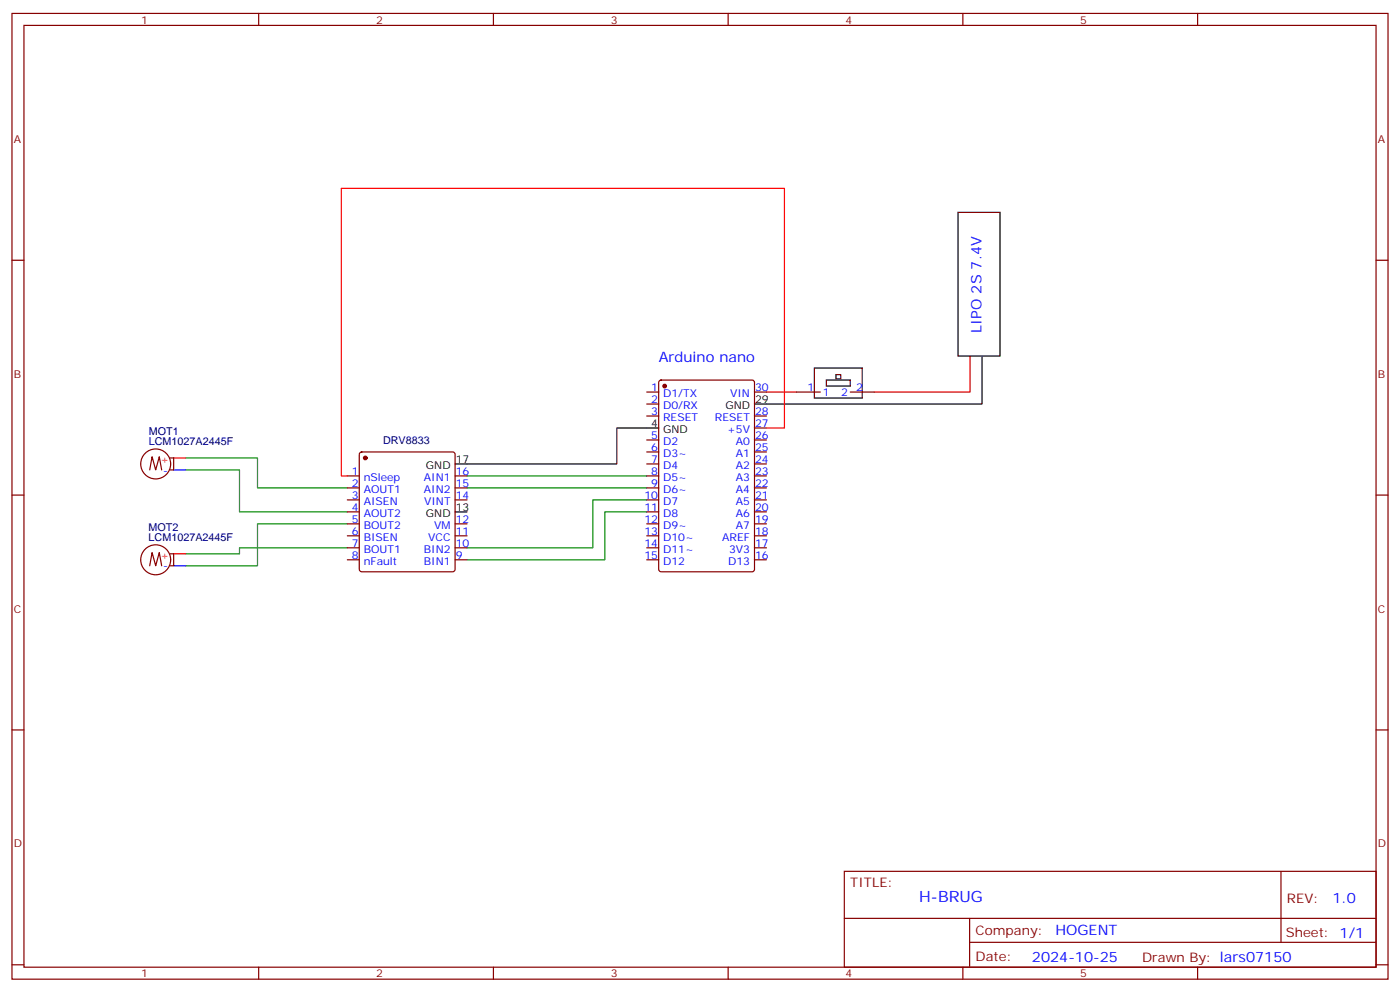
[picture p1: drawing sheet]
<svg xmlns="http://www.w3.org/2000/svg" width="412mm" height="292mm" viewBox="0 0 412 292" stroke-linecap="round" stroke-linejoin="round" font-family="sans-serif">
<g fill="none" stroke="#870000" stroke-width=".35">
<path d="M3.5 4h405.4v284.3h-405.4zM7.1 7.5h398.2v277.3h-398.2zM76.2 4v3.5M145.3 4v3.5M214.5 4v3.5M283.6 4v3.5M352.8 4v3.5M3.5 76.6h3.6M405.3 76.6h3.6M190.5 115.4h3.5M190.5 119h3.5M194.3 112.1l.4-.2h26.8l.7 .4v55.3l-.4 .7h-27.1l-.6-.4-.1-55.3z"/>
<path d="M222.2 115.4h3.6M234.6 115.4h7.1M250.5 115.4h7M44.1 138.4l.7-3.9 1.1 3.9 1-3.9 .7 3.9M50.1 134.8h1.1v3.6h-1.1M106.1 133.3l.4-.2h26.8l.5 .2 .3 .5v33.8l-.3 .5-.5 .2h-26.8l-.5-.2-.2-.5v-33.8zM190.5 122.5h3.5M190.5 129.5h3.5M190.5 133.1h3.5M190.5 136.6h3.5M222.2 122.5h3.6M222.2 126h3.6"/>
<path d="M222.2 129.5h3.6M222.2 133.1h3.6M222.2 136.6h3.6M3.5 145.8h3.6M102.3 140.1h3.5M102.3 143.7h3.5M102.3 147.2h3.5M102.3 150.7h3.5M102.3 154.2h3.5M102.3 157.8h3.5M134.1 140.1h3.5M134.1 143.7h3.5"/>
<path d="M134.1 147.2h3.5M134.1 154.2h3.5M134.1 157.8h3.5M190.5 140.1h3.5M190.5 143.7h3.5M190.5 147.2h3.5M190.5 150.7h3.5M190.5 154.2h3.5M190.5 157.8h3.5M222.2 140.1h3.6M222.2 143.7h3.6M222.2 147.2h3.6"/>
<path d="M222.2 150.7h3.6M222.2 154.2h3.6M222.2 157.8h3.6M405.3 145.8h3.6M44.1 166.6l.7-3.9 1.1 3.9 1-3.9 .7 3.9M50.1 163.1h1.1v3.5h-1.1M102.3 161.3h3.5M102.3 164.8h3.5M134.1 161.3h3.5M134.1 164.8h3.5M190.5 161.3h3.5M190.5 164.8h3.5"/>
<path d="M222.2 161.3h3.6M222.2 164.8h3.6M3.5 214.9h3.6M405.3 214.9h3.6M248.7 256.5h156.6v28.3h-156.6zM377.3 256.6v20.8M248.7 270.4h156.5M285.6 277.4h119.6M285.6 270.4v14.1M3.5 284.1h3.6M76.2 284.8v3.5M145.3 284.8v3.5"/>
<path d="M214.5 284.8v3.5M283.6 284.8v3.5M352.8 284.8v3.5M405.3 284.1h3.6"/>
<circle cx="45.9" cy="136.6" r="4.4"/>
<circle cx="45.9" cy="164.8" r="4.4"/>
</g>
<path d="M225.8 115.4h8.8M285.8 104.8v10.6h-28.3" fill="none" stroke="#c00" stroke-width=".35"/>
<path d="M282.2 62.5h12.4v42.3h-12.4zM239.9 108.4h14.1v8.8h-14.1zM243.4 111.9h7.1v1.8h-7.1zM246.2 110.3h1.4v1.2h-1.4zM289.3 104.8v14.2h-67.1M194 126h-12.3v10.6h-47.6M134.1 150.7h3.5" fill="none" stroke="#000" stroke-width=".35"/>
<path d="M54.7 138.4h15.9v12.3h31.7M54.7 134.8h21.1v8.9h26.5M102.3 154.2h-26.5v12.4h-21.1M137.6 143.7h52.9M137.6 140.1h52.9M190.5 150.7h-12.3v14.1h-40.6M190.5 147.2h-15.9v14.1h-37M102.3 161.3h-31.7v1.8h-15.9" fill="none" stroke="#008700" stroke-width=".35"/>
<path d="M51.2 138.4h3.5M51.2 166.6h3.5" fill="none" stroke="#00f" stroke-width=".35"/>
<path d="M51.2 134.8h3.5M225.8 126h5.3v-70.5h-130.6v84.6h1.8M51.2 163.1h3.5" fill="none" stroke="#f00" stroke-width=".35"/>
<g fill="#870000" stroke="#870000" stroke-width=".35">
<circle cx="107.6" cy="134.8" r=".53"/>
<circle cx="195.8" cy="113.7" r=".53"/>
</g>
<text font-size="4.6" fill="#00f" x="270.8" y="265.6">H-BRUG</text>
<g font-size="4.2" fill="#00f">
<text x="289.1" y="97.9" transform="rotate(-90 289.1 97.9)">LIPO 2S 7.4V</text>
<text x="194" y="106.6">Arduino nano</text>
<text x="392.5" y="265.8">1.0</text>
<text x="310.9" y="275.4">HOGENT</text>
<text x="304" y="283.2">2024-10-25</text>
</g>
<g font-size="3.9" fill="#800">
<text x="250.5" y="261.1">TITLE:</text>
<text x="379.1" y="265.8">REV:</text>
<text x="287.4" y="275.3">Company:</text>
<text x="378.7" y="275.9">Sheet: 1/1</text>
<text x="287.4" y="283">Date:</text>
<text x="336.4" y="283.1">Drawn By: lars07150</text>
</g>
<g font-size="3.2" fill="#800">
<text x="41.6" y="6.9">1</text>
<text x="110.8" y="6.9">2</text>
<text x="179.9" y="6.9">3</text>
<text x="249.1" y="6.9">4</text>
<text x="318.2" y="6.9">5</text>
<text x="4.1" y="42.1">A</text>
<text x="405.9" y="42.1">A</text>
<text x="4.1" y="111.2">B</text>
<text x="405.9" y="111.2">B</text>
<text x="4.1" y="180.3">C</text>
<text x="405.9" y="180.3">C</text>
<text x="4.1" y="249.5">D</text>
<text x="405.9" y="249.5">D</text>
<text x="41.6" y="287.8">1</text>
<text x="110.8" y="287.8">2</text>
<text x="179.9" y="287.8">3</text>
<text x="249.1" y="287.8">4</text>
<text x="318.2" y="287.8">5</text>
</g>
<g font-size="3.2" fill="#00f">
<text x="191.8" y="118.6">2</text>
<text x="191.8" y="115.1">1</text>
<text x="195.3" y="116.8">D1/TX</text>
<text x="215.1" y="116.8">VIN</text>
<text x="222.4" y="115.1">30</text>
<text x="237.9" y="115.1">1</text>
<text x="242.4" y="116.5">1</text>
<text x="247.7" y="116.5">2</text>
<text x="252.2" y="115.1">2</text>
<text x="191.8" y="122.1">3</text>
<text x="195.3" y="123.9">RESET</text>
<text x="195.3" y="120.4">D0/RX</text>
<text x="210.6" y="123.9">RESET</text>
<text x="222.4" y="122.1">28</text>
<text x="222.4" y="125.7">27</text>
<text x="191.8" y="129.2">5</text>
<text x="195.3" y="131">D2</text>
<text x="214.2" y="127.4">+5V</text>
<text x="216.8" y="131">A0</text>
<text x="222.4" y="129.2">26</text>
<text x="191.8" y="136.2">7</text>
<text x="191.8" y="132.7">6</text>
<text x="195.3" y="134.5">D3~</text>
<text x="216.8" y="134.5">A1</text>
<text x="222.4" y="132.7">25</text>
<text x="222.4" y="136.2">24</text>
<text x="48.1" y="139.4">-</text>
<text x="103.6" y="139.8">1</text>
<text x="103.6" y="143.3">2</text>
<text x="107.1" y="141.5">nSleep</text>
<text x="124.9" y="141.5">AIN1</text>
<text x="134.2" y="143.3">15</text>
<text x="134.2" y="139.8">16</text>
<text x="191.8" y="143.3">9</text>
<text x="191.8" y="139.8">8</text>
<text x="195.3" y="141.5">D5~</text>
<text x="195.3" y="138">D4</text>
<text x="216.8" y="138">A2</text>
<text x="216.8" y="141.5">A3</text>
<text x="222.4" y="139.8">23</text>
<text x="222.4" y="143.3">22</text>
<text x="103.6" y="146.8">3</text>
<text x="107.1" y="145.1">AOUT1</text>
<text x="107.1" y="148.6">AISEN</text>
<text x="124.9" y="145.1">AIN2</text>
<text x="124.9" y="148.6">VINT</text>
<text x="134.2" y="146.8">14</text>
<text x="189.8" y="146.8">10</text>
<text x="195.3" y="148.6">D7</text>
<text x="195.3" y="145.1">D6~</text>
<text x="216.8" y="145.1">A4</text>
<text x="216.8" y="148.6">A5</text>
<text x="222.4" y="146.8">21</text>
<text x="103.6" y="150.4">4</text>
<text x="103.6" y="153.9">5</text>
<text x="107.1" y="152.1">AOUT2</text>
<text x="107.1" y="155.6">BOUT2</text>
<text x="127.9" y="155.6">VM</text>
<text x="134.2" y="153.9">12</text>
<text x="189.8" y="153.9">12</text>
<text x="189.8" y="150.4">11</text>
<text x="195.3" y="155.6">D9~</text>
<text x="195.3" y="152.1">D8</text>
<text x="216.8" y="152.1">A6</text>
<text x="216.8" y="155.6">A7</text>
<text x="222.4" y="150.4">20</text>
<text x="222.4" y="153.9">19</text>
<text x="103.6" y="157.4">6</text>
<text x="103.6" y="160.9">7</text>
<text x="107.1" y="159.2">BISEN</text>
<text x="126.1" y="159.2">VCC</text>
<text x="134.2" y="160.9">10</text>
<text x="134.2" y="157.4">11</text>
<text x="189.8" y="160.9">14</text>
<text x="189.8" y="157.4">13</text>
<text x="195.3" y="159.2">D10~</text>
<text x="212.7" y="159.2">AREF</text>
<text x="222.4" y="157.4">18</text>
<text x="222.4" y="160.9">17</text>
<text x="48.1" y="167.6">-</text>
<text x="103.6" y="164.5">8</text>
<text x="107.1" y="162.7">BOUT1</text>
<text x="107.1" y="166.2">nFault</text>
<text x="124.9" y="166.2">BIN1</text>
<text x="124.9" y="162.7">BIN2</text>
<text x="134.2" y="164.5">9</text>
<text x="189.8" y="164.5">15</text>
<text x="195.3" y="166.2">D12</text>
<text x="195.3" y="162.7">D11~</text>
<text x="214.5" y="166.2">D13</text>
<text x="214.7" y="162.7">3V3</text>
<text x="222.4" y="164.5">16</text>
</g>
<g font-size="3.2">
<text x="222.4" y="118.6">29</text>
<text x="191.8" y="125.7">4</text>
<text x="213.7" y="120.4">GND</text>
<text x="195.3" y="127.4">GND</text>
<text x="134.2" y="136.2">17</text>
<text x="125.5" y="138">GND</text>
<text x="125.5" y="152.1">GND</text>
<text x="134.2" y="150.4">13</text>
</g>
<g font-size="3.2" fill="#000080">
<text x="43.8" y="131.1">LCM1027A2445F</text>
<text x="43.8" y="128.1">MOT1</text>
<text x="112.8" y="130.7">DRV8833</text>
<text x="43.8" y="159.3">LCM1027A2445F</text>
<text x="43.8" y="156.3">MOT2</text>
</g>
<g font-size="3.2" fill="#f00">
<text x="47.3" y="136.2">+</text>
<text x="47.3" y="164.5">+</text>
</g>
</svg>
